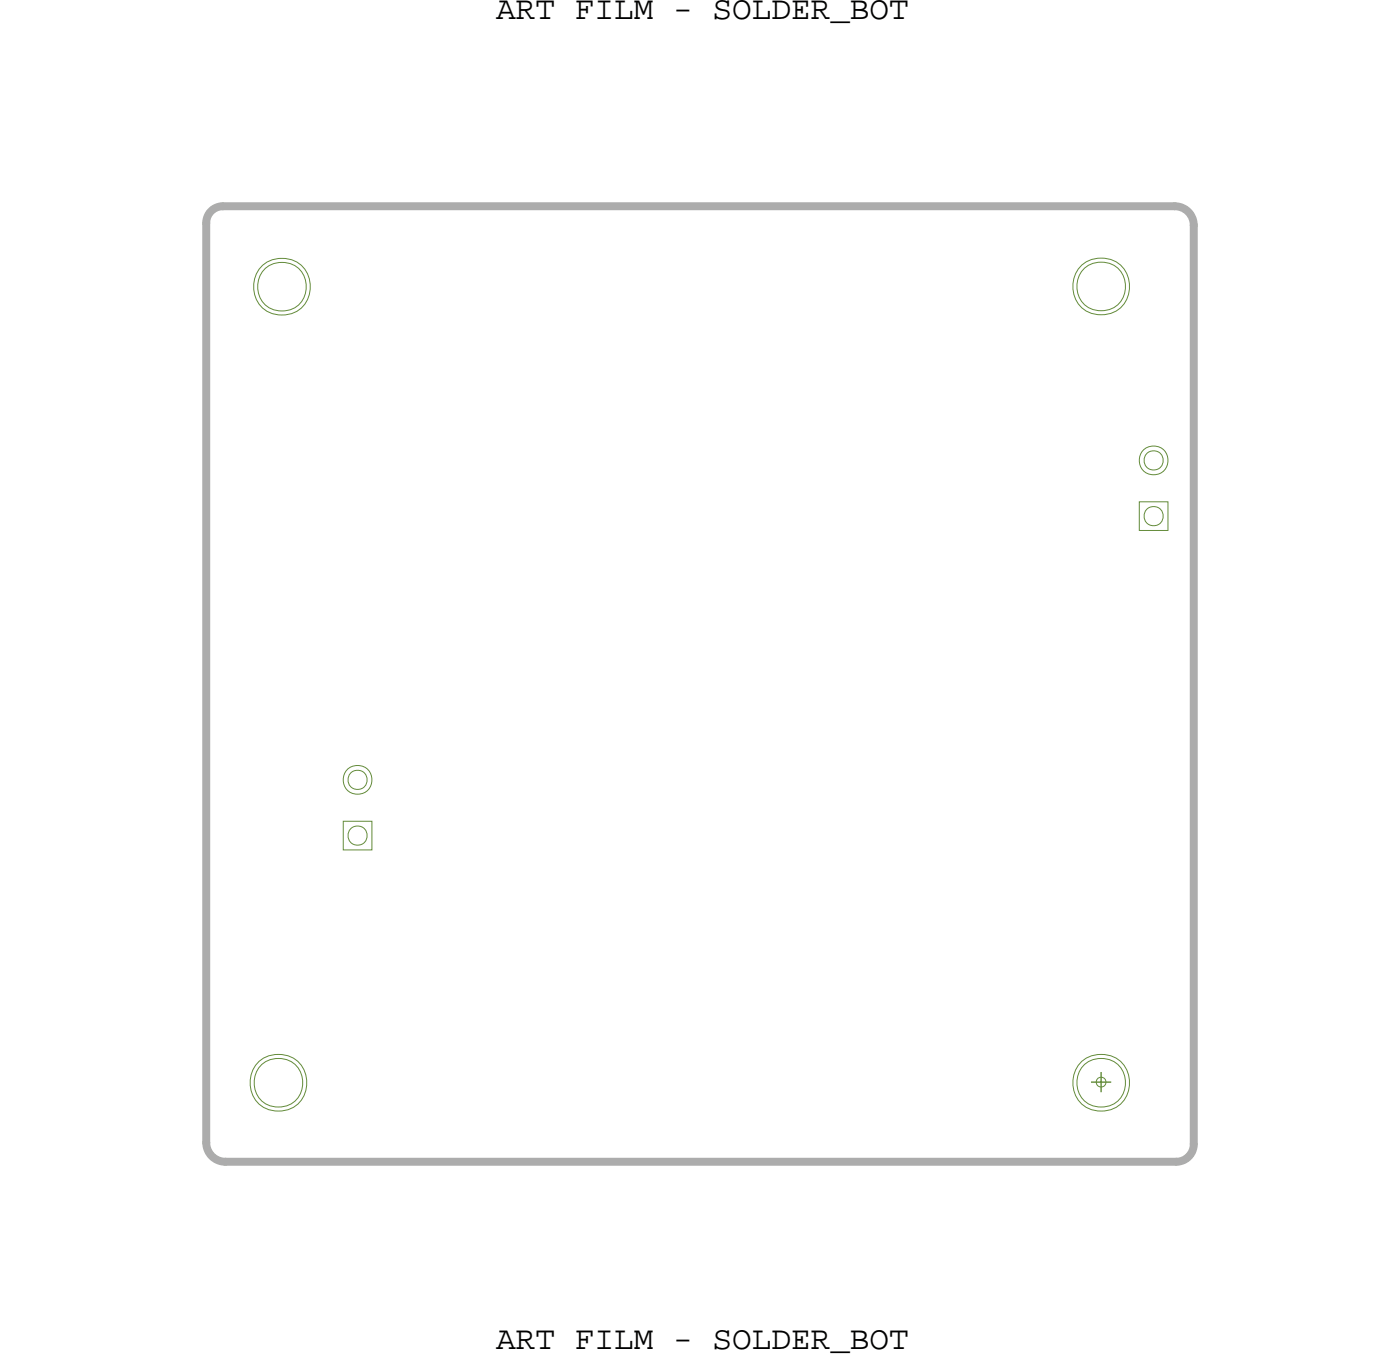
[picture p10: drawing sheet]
<svg xmlns="http://www.w3.org/2000/svg" width="88mm" height="86mm" viewBox="0 0 88 86" stroke-linecap="round" stroke-linejoin="round" font-family="sans-serif">
<!-- layer: Board Outline -->
<path d="M12.9 14v57.7zM14 12.9h59.8zM14 13a1.05 1.05 0 0 0-1.1 1M73.8 13a1.19 1.19 0 0 1 1.2 1.1M75 14.1v57.7zM12.9 71.7a1.2 1.2 0 0 0 1.3 1.2M14.2 72.9h59.7zM75 71.8a1.1 1.1 0 0 1-1.1 1.1" fill="none" stroke="#acacac" stroke-width=".5"/>
<path d="M13.3 13.2l.3-.2h.4h60a1 1 0 0 1 1 1v58a1 1 0 0 1-1 1h-60a1 1 0 0 1-1-1v-58v-.4z" fill="none" stroke="#acacac" stroke-width=".06"/>
<!-- layer: Nets -->
<g fill="none" stroke="#638b3a" stroke-width=".06">
<path d="M71.5 31.5h1.8v1.8h-1.8zM21.6 51.6h1.8v1.8h-1.8z"/>
<circle cx="17.7" cy="18" r="1.54"/>
<circle cx="17.7" cy="18" r="1.79"/>
<circle cx="69.1" cy="18" r="1.54"/>
<circle cx="69.1" cy="18" r="1.79"/>
<circle cx="72.4" cy="28.9" r=".91"/>
<circle cx="72.4" cy="32.4" r=".6"/>
<circle cx="72.4" cy="28.9" r=".6"/>
<circle cx="22.4" cy="49" r=".91"/>
<circle cx="22.5" cy="52.5" r=".6"/>
<circle cx="22.5" cy="49" r=".6"/>
<circle cx="17.5" cy="68" r="1.54"/>
<circle cx="17.5" cy="68" r="1.79"/>
<circle cx="69.1" cy="68" r="1.79"/>
<circle cx="69.1" cy="68" r="1.54"/>
</g>
<!-- layer: Drawing Origin -->
<path d="M68.9 67.7l.2-.1 .3 .1v.2v.3l-.3 .1-.2-.1-.1-.3z" fill="none" stroke="#638b3a" stroke-width=".06"/>
<path d="M68.5 67.9h1.3M69.1 67.3v1.3" fill="none" stroke="#638b3a" stroke-width=".09"/>
<g font-size="2.1">
<text x="31.2" y="1.2">ART FILM - SOLDER_BOT</text>
<text x="31.2" y="84.7">ART FILM - SOLDER_BOT</text>
</g>
</svg>
